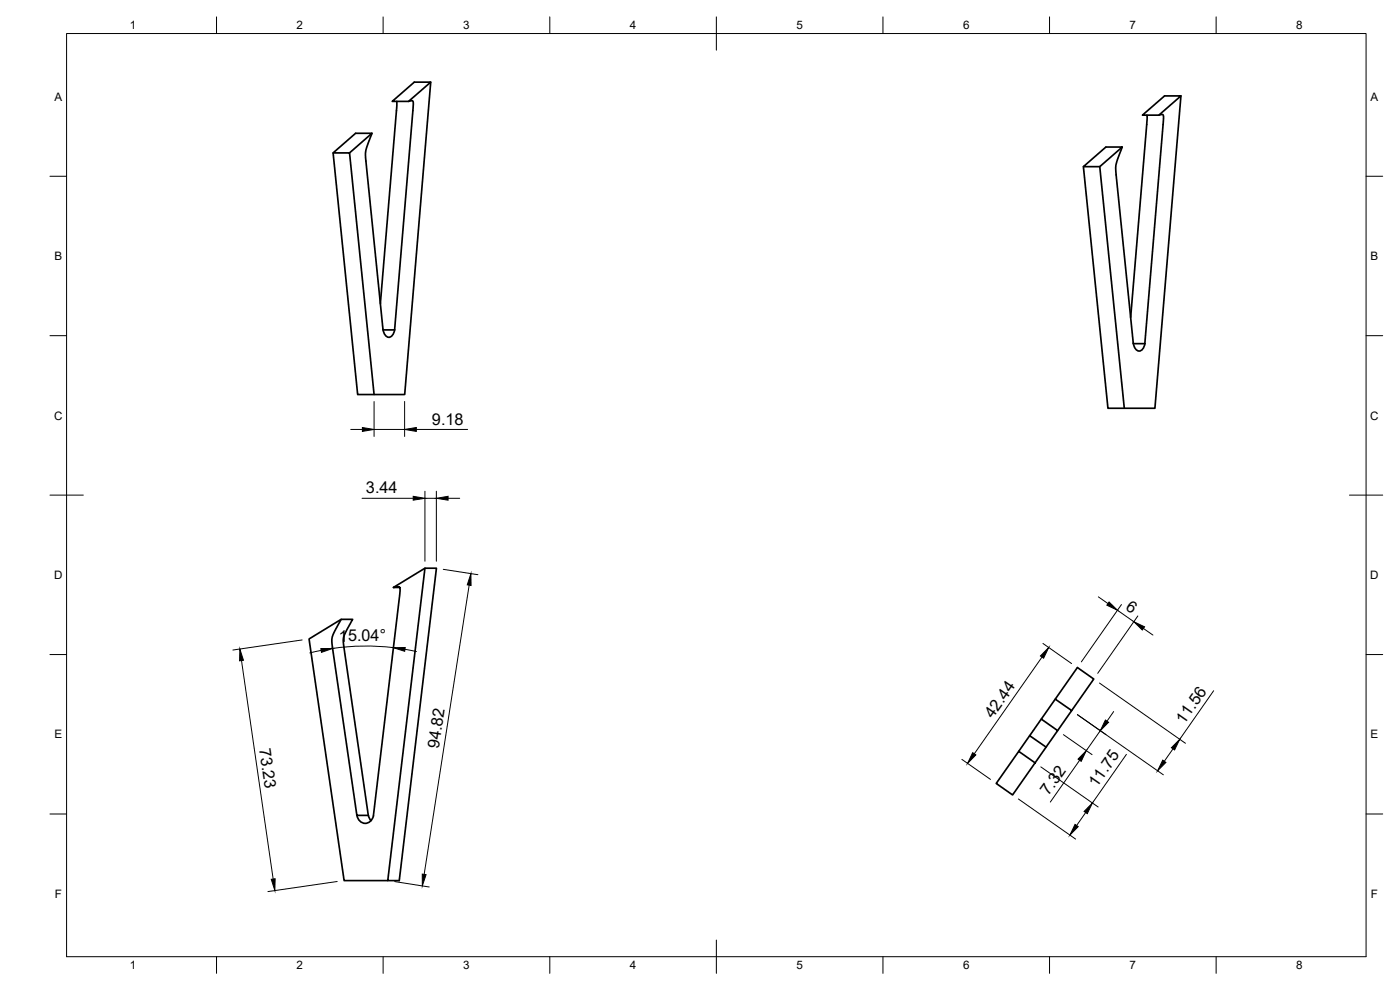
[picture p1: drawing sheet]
<svg xmlns="http://www.w3.org/2000/svg" width="420mm" height="297mm" viewBox="0 0 420 297" stroke-linecap="round" stroke-linejoin="round" font-family="sans-serif">
<!-- layer: Visible -->
<g fill="none" stroke="#000" stroke-width=".51">
<path d="M111.6 40l-1.8 4.9-.1 2.4 5.2 51.5 .4 1.2a1.41 1.41 0 0 0 1.3 1.2 1.41 1.41 0 0 0 1.4-1l.4-1.2M119 30.4v2.2l-4.8 58.5M122.6 30.4l6.7-5.8h-5l-6.6 5.8h4.9l1.1-.2 .3 .3v.9l-5.6 67.6h-3.4M129.3 24.6l-7.8 93.8h-14.2l-7.3-72.5M344.2 34.6l-.1 2.7-4.8 58M347.8 34.6l6.6-5.8h-4.9l-6.6 5.8h4.9l1-.3 .3 .4 .1 .9-5.6 67.5h-3.5M354.4 28.8l-7.8 93.7h-14.1l-7.4-72.5M104.9 45.9l6.7-5.9h-4.9l-6.7 5.9h4.9l7.4 72.5M330.1 50l6.7-5.9h-4.9l-6.8 5.9h5l7.3 72.5M336.8 44.1l-1.8 5-.1 2.4 5.2 51.4 .4 1.3a1.41 1.41 0 0 0 1.3 1.1 1.41 1.41 0 0 0 1.4-1l.4-1.2M120 176.3h-1.9l1.2-.2 .6 .1 .1 2-7.9 66.6a2.49 2.49 0 0 1-2.6 2.2 2.49 2.49 0 0 1-2.4-2.4M127.5 170.5l-11.1 93.7h3.4l11.2-93.7h-3.5l-9.4 5.8"/>
<path d="M102.4 185.8l-2.7 5.4 .1 3 7.3 50.5h3.4l-7.5-52 .4-2.2 2.4-4.7h-3.4l-9.6 5.9 10.5 72.5h13.1M312.5 215.8l-3.5 4.9 4.9 3.5-3.3 4.7M316.7 209.8l-4.2 6 4.9 3.4-3.5 5M321.6 213.2l6.7-9.5-5-3.4-6.6 9.5 4.9 3.4-4.2 6M305.7 225.4l4.9 3.5-6.7 9.6-4.9-3.4zM309 220.7l-3.3 4.7M110.6 244.6l.7 1.6"/>
</g>
<!-- layer: Border -->
<g fill="none" stroke="#000" stroke-width=".3">
<path d="M20 10.1h390v276.9h-390zM65 5.1v5M115 5.1v5M165 5.1v5M215 5.1v10M265 5.1v5M315 5.1v5M365 5.1v5M15 52.9h5M410 52.9h5M15 100.7h5M410 100.7h5"/>
<path d="M15 148.6h10M405 148.6h10M15 196.4h5M410 196.4h5M15 244.2h5M410 244.2h5M65 287v5M115 287v5M165 287v5M215 282.1v9.9M265 287v5M315 287v5"/>
<path d="M365 287v5"/>
</g>
<!-- layer: Dimensions -->
<g fill="none" stroke="#000" stroke-width=".3">
<path d="M105.3 128.8h3.5M112.3 120.5v10.5M112.3 128.8h9.1M121.4 120.5v10.5M124.9 128.8h15.4M108.6 149.5h15.4M127.5 147.4v21M127.5 149.5h3.5M131 147.4v21M134.5 149.5h3.5M133 170.8l10.4 1.6M140.8 175.6l-13.5 86.7"/>
<path d="M329.6 179.1l2.9 2M72.5 198.2l9.5 65.5M90.7 192l-20.8 3M96.4 195.1l-3.4 .8M118.1 194.3a69.7 69.7 0 0 0-18.3 .3M121.5 194.8l3.5 .7M312.7 197.2l-20.3 29M313 193.1l8.6 6M335.4 183.1l4.9 3.4M336.6 181.4l-12.1 17.2M341.5 184.8l-12.1 17.2M343.2 188.6l2.8 1.9"/>
<path d="M323.3 214.4l25.8 18.1M330 204.9l25.8 18.1M330.2 219.2l-4.2 6M334.2 213.5l-2 2.9M364.2 207.2l-10.1 14.6M288.7 227.8l8.6 6.1M305.6 239.7l17.2 12.1M312.4 230.1l17.2 12M319.1 220.4l8.6 6M324 228.1l-8.8 12.6M338.1 226.3l-10.2 14.6M352 224.7l-2.6 3.7"/>
<path d="M325.8 243.8l-2.7 3.9M101.2 264.5l-20.8 3M118.4 264.5l10.4 1.6"/>
</g>
<g fill="#000" stroke="#000" stroke-width=".3">
<path d="M108.8 128.3l3.5 .5-3.5 .6zM121.4 128.8l3.5-.5v1.1zM124 148.9l3.5 .6-3.5 .6zM131 149.5l3.5-.6v1.2zM141.3 172.1l.1 3.6-1.2-.2zM72 194.7l1.1 3.4-1.2 .2zM96.3 194.6h3.5l-3.3 1.1zM118.1 194.3h3.5l-.1 1.1zM314.7 194.3l-1.5 3.2-.9-.7zM332.8 180.6l2.6 2.5-3.2-1.5zM340.3 186.5l3.2 1.6-.7 .9zM331.7 216l1 .7-2.5 2.5z"/>
<path d="M291.9 225.8l1 .7-2.5 2.6zM326 225.2l-1.5 3.2-1-.6zM349 228.1l.9 .7-2.5 2.5zM354.1 221.8l-1.6 3.2-.9-.6zM322.6 247.4l1 .6-2.5 2.6zM327.9 240.9l-1.6 3.2-.9-.6zM81.4 263.8l1.2-.1-.1 3.5zM126.7 262.3l1.2 .1-1.2 3.4z"/>
</g>
<g font-size="4.9">
<text x="129.6" y="127.4">9.18</text>
<text x="109.8" y="148">3.44</text>
<text x="337.6" y="182.9" transform="rotate(35 337.6 182.9)">6</text>
<text x="101.7" y="192.5" transform="rotate(-1 101.7 192.5)">15.04°</text>
<text x="297.9" y="215.8" transform="rotate(-55 297.9 215.8)">42.44</text>
<text x="355.3" y="217.4" transform="rotate(-55 355.3 217.4)">11.56</text>
<text x="77.8" y="224.7" transform="rotate(82 77.8 224.7)">73.23</text>
<text x="131.7" y="224.8" transform="rotate(-81 131.7 224.8)">94.82</text>
<text x="314.7" y="238.9" transform="rotate(-55 314.7 238.9)">7.32</text>
<text x="329.2" y="236.5" transform="rotate(-55 329.2 236.5)">11.75</text>
</g>
<g font-size="3.5">
<text x="39" y="8.8">1</text>
<text x="89" y="8.8">2</text>
<text x="139" y="8.8">3</text>
<text x="189" y="8.8">4</text>
<text x="239" y="8.8">5</text>
<text x="289" y="8.8">6</text>
<text x="339" y="8.8">7</text>
<text x="389" y="8.8">8</text>
<text x="16.3" y="30.2">A</text>
<text x="411.3" y="30.2">A</text>
<text x="16.3" y="78">B</text>
<text x="411.3" y="78">B</text>
<text x="16.2" y="125.9">C</text>
<text x="411.2" y="125.9">C</text>
<text x="16.2" y="173.7">D</text>
<text x="411.2" y="173.7">D</text>
<text x="16.3" y="221.6">E</text>
<text x="411.3" y="221.6">E</text>
<text x="16.4" y="269.4">F</text>
<text x="411.4" y="269.4">F</text>
<text x="39" y="290.8">1</text>
<text x="89" y="290.8">2</text>
<text x="139" y="290.8">3</text>
<text x="189" y="290.8">4</text>
<text x="239" y="290.8">5</text>
<text x="289" y="290.8">6</text>
<text x="339" y="290.8">7</text>
<text x="389" y="290.8">8</text>
</g>
</svg>
